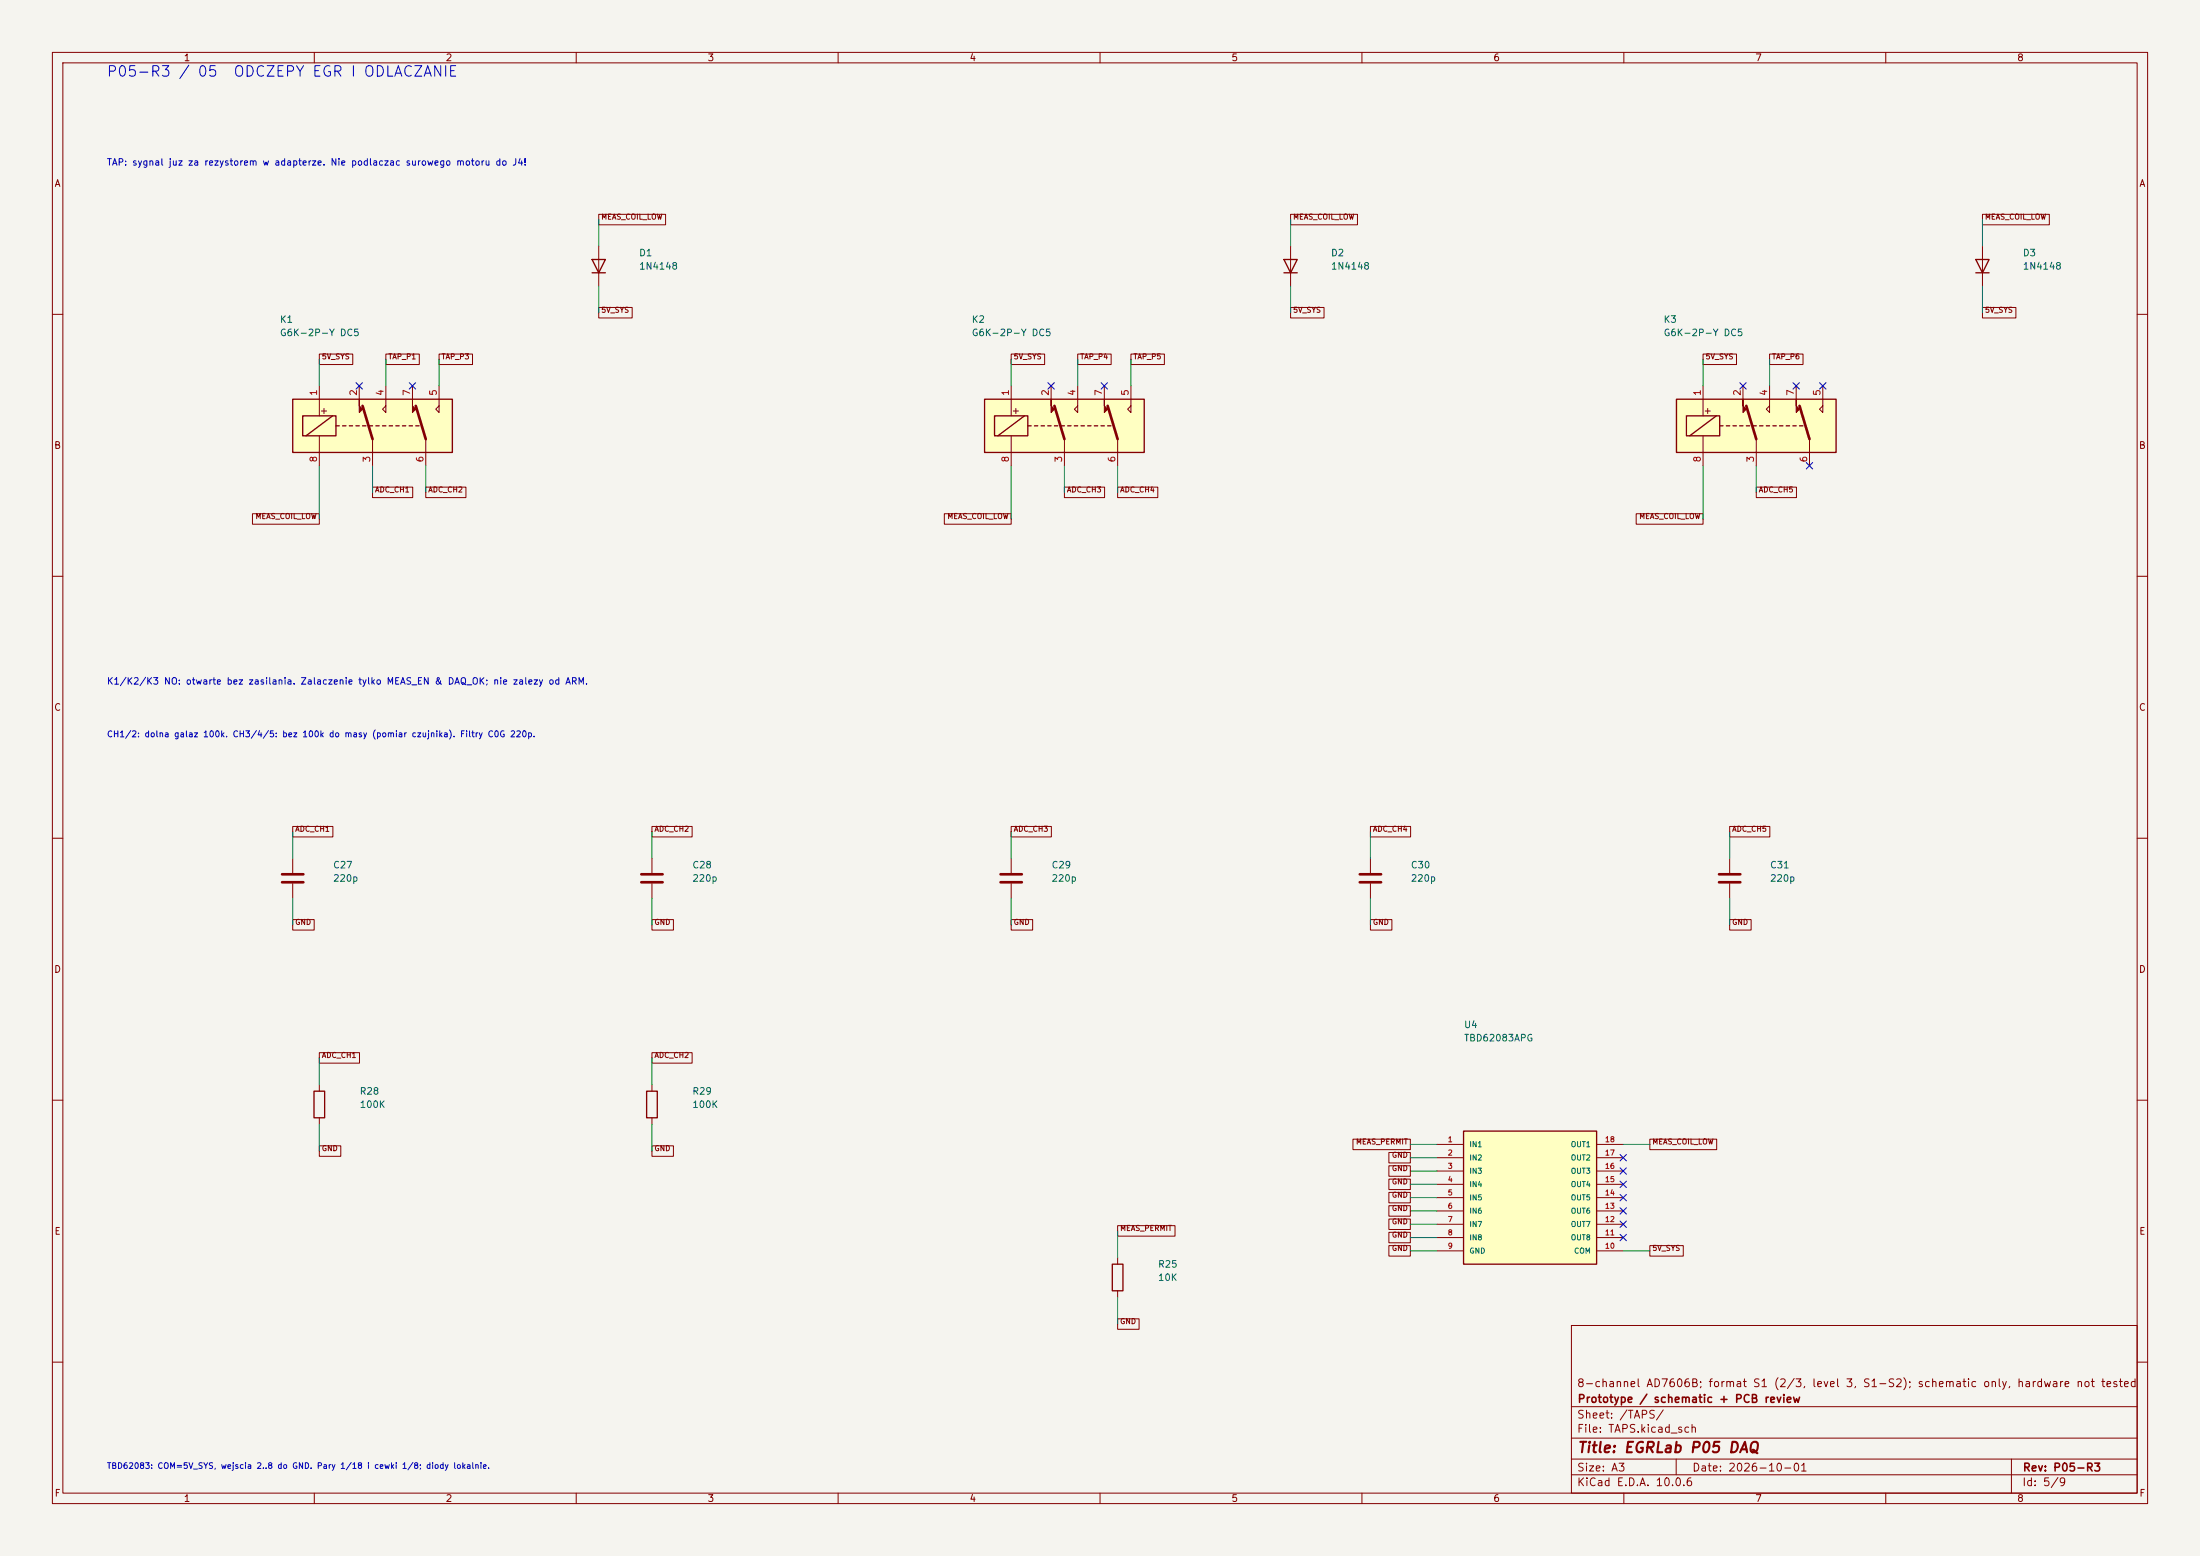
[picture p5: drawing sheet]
(kicad_sch (version 20250114) (generator "eeschema") (paper "A3") (title_block (title "EGRLab P05 DAQ") (date "2026-10-01") (rev "P05-R3") (company "Prototype / schematic + PCB review") (comment 1 "8-channel AD7606B; format S1 (2/3, level 3, S1-S2); schematic only, hardware not tested"))(lib_symbols (symbol "P05:G6K-2" (exclude_from_sim no) (in_bom yes) (on_board yes) (in_pos_files yes) (duplicate_pin_numbers_are_jumpers no) (symbol "G6K-2_0_0" (text "+" (at -9.271 2.921 0) (effects (font (size 1.27 1.27))))) (symbol "G6K-2_0_1" (rectangle (start -15.24 5.08) (end 15.24 -5.08) (stroke (width 0.254) (type default)) (fill (type background))) (rectangle (start -13.335 1.905) (end -6.985 -1.905) (stroke (width 0.254) (type default)) (fill (type none))) (polyline (pts (xy -12.7 -1.905) (xy -7.62 1.905)) (stroke (width 0.254) (type default)) (fill (type none))) (polyline (pts (xy -10.16 5.08) (xy -10.16 1.905)) (stroke (width 0) (type default)) (fill (type none))) (polyline (pts (xy -10.16 -5.08) (xy -10.16 -1.905)) (stroke (width 0) (type default)) (fill (type none))) (polyline (pts (xy -6.985 0) (xy -6.35 0)) (stroke (width 0.254) (type default)) (fill (type none))) (polyline (pts (xy -5.715 0) (xy -5.08 0)) (stroke (width 0.254) (type default)) (fill (type none))) (polyline (pts (xy -4.445 0) (xy -3.81 0)) (stroke (width 0.254) (type default)) (fill (type none))) (polyline (pts (xy -3.175 0) (xy -2.54 0)) (stroke (width 0.254) (type default)) (fill (type none))) (polyline (pts (xy -2.54 5.08) (xy -2.54 2.54) (xy -1.905 3.175) (xy -2.54 3.81)) (stroke (width 0) (type default)) (fill (type outline))) (polyline (pts (xy -1.905 0) (xy -1.27 0)) (stroke (width 0.254) (type default)) (fill (type none))) (polyline (pts (xy -0.635 0) (xy 0 0)) (stroke (width 0.254) (type default)) (fill (type none))) (polyline (pts (xy 0 -2.54) (xy -1.905 3.81)) (stroke (width 0.508) (type default)) (fill (type none))) (polyline (pts (xy 0 -2.54) (xy 0 -5.08)) (stroke (width 0) (type default)) (fill (type none))) (polyline (pts (xy 0.635 0) (xy 1.27 0)) (stroke (width 0.254) (type default)) (fill (type none))) (polyline (pts (xy 1.905 0) (xy 2.54 0)) (stroke (width 0.254) (type default)) (fill (type none))) (polyline (pts (xy 2.54 5.08) (xy 2.54 2.54) (xy 1.905 3.175) (xy 2.54 3.81)) (stroke (width 0) (type default)) (fill (type none))) (polyline (pts (xy 3.175 0) (xy 3.81 0)) (stroke (width 0.254) (type default)) (fill (type none))) (polyline (pts (xy 4.445 0) (xy 5.08 0)) (stroke (width 0.254) (type default)) (fill (type none))) (polyline (pts (xy 5.715 0) (xy 6.35 0)) (stroke (width 0.254) (type default)) (fill (type none))) (polyline (pts (xy 6.985 0) (xy 7.62 0)) (stroke (width 0.254) (type default)) (fill (type none))) (polyline (pts (xy 7.62 5.08) (xy 7.62 2.54) (xy 8.255 3.175) (xy 7.62 3.81)) (stroke (width 0) (type default)) (fill (type outline))) (polyline (pts (xy 8.255 0) (xy 8.89 0)) (stroke (width 0.254) (type default)) (fill (type none))) (polyline (pts (xy 10.16 -2.54) (xy 8.255 3.81)) (stroke (width 0.508) (type default)) (fill (type none))) (polyline (pts (xy 10.16 -2.54) (xy 10.16 -5.08)) (stroke (width 0) (type default)) (fill (type none))) (polyline (pts (xy 12.7 5.08) (xy 12.7 2.54) (xy 12.065 3.175) (xy 12.7 3.81)) (stroke (width 0) (type default)) (fill (type none)))) (symbol "G6K-2_1_1" (pin passive line (at -10.16 7.62 270) (length 2.54) (name "" (effects (font (size 1.27 1.27)))) (number "1" (effects (font (size 1.27 1.27))))) (pin passive line (at -2.54 7.62 270) (length 2.54) (name "" (effects (font (size 1.27 1.27)))) (number "2" (effects (font (size 1.27 1.27))))) (pin passive line (at 0 -7.62 90) (length 2.54) (name "" (effects (font (size 1.27 1.27)))) (number "3" (effects (font (size 1.27 1.27))))) (pin passive line (at 2.54 7.62 270) (length 2.54) (name "" (effects (font (size 1.27 1.27)))) (number "4" (effects (font (size 1.27 1.27))))) (pin passive line (at 12.7 7.62 270) (length 2.54) (name "" (effects (font (size 1.27 1.27)))) (number "5" (effects (font (size 1.27 1.27))))) (pin passive line (at 10.16 -7.62 90) (length 2.54) (name "" (effects (font (size 1.27 1.27)))) (number "6" (effects (font (size 1.27 1.27))))) (pin passive line (at 7.62 7.62 270) (length 2.54) (name "" (effects (font (size 1.27 1.27)))) (number "7" (effects (font (size 1.27 1.27))))) (pin passive line (at -10.16 -7.62 90) (length 2.54) (name "" (effects (font (size 1.27 1.27)))) (number "8" (effects (font (size 1.27 1.27)))))) (embedded_fonts no))(symbol "P05:D" (pin_numbers (hide yes)) (pin_names (offset 1.016) (hide yes)) (exclude_from_sim no) (in_bom yes) (on_board yes) (in_pos_files yes) (duplicate_pin_numbers_are_jumpers no) (symbol "D_0_1" (polyline (pts (xy -1.27 1.27) (xy -1.27 -1.27)) (stroke (width 0.254) (type default)) (fill (type none))) (polyline (pts (xy 1.27 1.27) (xy 1.27 -1.27) (xy -1.27 0) (xy 1.27 1.27)) (stroke (width 0.254) (type default)) (fill (type none))) (polyline (pts (xy 1.27 0) (xy -1.27 0)) (stroke (width 0) (type default)) (fill (type none)))) (symbol "D_1_1" (pin passive line (at -3.81 0 0) (length 2.54) (name "K" (effects (font (size 1.27 1.27)))) (number "1" (effects (font (size 1.27 1.27))))) (pin passive line (at 3.81 0 180) (length 2.54) (name "A" (effects (font (size 1.27 1.27)))) (number "2" (effects (font (size 1.27 1.27)))))) (embedded_fonts no))(symbol "P05:C" (pin_numbers (hide yes)) (pin_names (offset 0.254)) (exclude_from_sim no) (in_bom yes) (on_board yes) (in_pos_files yes) (duplicate_pin_numbers_are_jumpers no) (symbol "C_0_1" (polyline (pts (xy -2.032 0.762) (xy 2.032 0.762)) (stroke (width 0.508) (type default)) (fill (type none))) (polyline (pts (xy -2.032 -0.762) (xy 2.032 -0.762)) (stroke (width 0.508) (type default)) (fill (type none)))) (symbol "C_1_1" (pin passive line (at 0 3.81 270) (length 2.794) (name "" (effects (font (size 1.27 1.27)))) (number "1" (effects (font (size 1.27 1.27))))) (pin passive line (at 0 -3.81 90) (length 2.794) (name "" (effects (font (size 1.27 1.27)))) (number "2" (effects (font (size 1.27 1.27)))))) (embedded_fonts no))(symbol "P05:R" (pin_numbers (hide yes)) (pin_names (offset 0)) (exclude_from_sim no) (in_bom yes) (on_board yes) (in_pos_files yes) (duplicate_pin_numbers_are_jumpers no) (symbol "R_0_1" (rectangle (start -1.016 -2.54) (end 1.016 2.54) (stroke (width 0.254) (type default)) (fill (type none)))) (symbol "R_1_1" (pin passive line (at 0 3.81 270) (length 1.27) (name "" (effects (font (size 1.27 1.27)))) (number "1" (effects (font (size 1.27 1.27))))) (pin passive line (at 0 -3.81 90) (length 1.27) (name "" (effects (font (size 1.27 1.27)))) (number "2" (effects (font (size 1.27 1.27)))))) (embedded_fonts no))(symbol "P05:TBD62083APG" (pin_names (offset 1.016)) (in_bom yes) (on_board yes) (symbol "TBD62083APG_1_1" (rectangle (start -12.7 12.7) (end 12.7 -12.7) (stroke (width .254) (type default)) (fill (type background)))) (symbol "TBD62083APG_1_0" (pin input line (at -17.78 10.16 0) (length 5.08) (name "IN1" (effects (font (size 1.0 1.0)))) (number "1" (effects (font (size 1 1))))) (pin input line (at -17.78 7.62 0) (length 5.08) (name "IN2" (effects (font (size 1.0 1.0)))) (number "2" (effects (font (size 1 1))))) (pin input line (at -17.78 5.08 0) (length 5.08) (name "IN3" (effects (font (size 1.0 1.0)))) (number "3" (effects (font (size 1 1))))) (pin input line (at -17.78 2.54 0) (length 5.08) (name "IN4" (effects (font (size 1.0 1.0)))) (number "4" (effects (font (size 1 1))))) (pin input line (at -17.78 0.0 0) (length 5.08) (name "IN5" (effects (font (size 1.0 1.0)))) (number "5" (effects (font (size 1 1))))) (pin input line (at -17.78 -2.54 0) (length 5.08) (name "IN6" (effects (font (size 1.0 1.0)))) (number "6" (effects (font (size 1 1))))) (pin input line (at -17.78 -5.08 0) (length 5.08) (name "IN7" (effects (font (size 1.0 1.0)))) (number "7" (effects (font (size 1 1))))) (pin input line (at -17.78 -7.62 0) (length 5.08) (name "IN8" (effects (font (size 1.0 1.0)))) (number "8" (effects (font (size 1 1))))) (pin power_in line (at -17.78 -10.16 0) (length 5.08) (name "GND" (effects (font (size 1.0 1.0)))) (number "9" (effects (font (size 1 1))))) (pin open_collector line (at 17.78 10.16 180) (length 5.08) (name "OUT1" (effects (font (size 1.0 1.0)))) (number "18" (effects (font (size 1 1))))) (pin open_collector line (at 17.78 7.62 180) (length 5.08) (name "OUT2" (effects (font (size 1.0 1.0)))) (number "17" (effects (font (size 1 1))))) (pin open_collector line (at 17.78 5.08 180) (length 5.08) (name "OUT3" (effects (font (size 1.0 1.0)))) (number "16" (effects (font (size 1 1))))) (pin open_collector line (at 17.78 2.54 180) (length 5.08) (name "OUT4" (effects (font (size 1.0 1.0)))) (number "15" (effects (font (size 1 1))))) (pin open_collector line (at 17.78 0.0 180) (length 5.08) (name "OUT5" (effects (font (size 1.0 1.0)))) (number "14" (effects (font (size 1 1))))) (pin open_collector line (at 17.78 -2.54 180) (length 5.08) (name "OUT6" (effects (font (size 1.0 1.0)))) (number "13" (effects (font (size 1 1))))) (pin open_collector line (at 17.78 -5.08 180) (length 5.08) (name "OUT7" (effects (font (size 1.0 1.0)))) (number "12" (effects (font (size 1 1))))) (pin open_collector line (at 17.78 -7.62 180) (length 5.08) (name "OUT8" (effects (font (size 1.0 1.0)))) (number "11" (effects (font (size 1 1))))) (pin passive line (at 17.78 -10.16 180) (length 5.08) (name "COM" (effects (font (size 1.0 1.0)))) (number "10" (effects (font (size 1 1))))))))(symbol (lib_id "P05:G6K-2") (at 71.12 81.28 0) (unit 1) (in_bom yes) (on_board yes) (dnp no) (property "Reference" "K1" (at 53.34 60.96 0) (effects (font (size 1.27 1.27)) (justify left))) (property "Value" "G6K-2P-Y DC5" (at 53.34 63.5 0) (effects (font (size 1.27 1.27)) (justify left)))(property "Footprint" "Relay_THT:Relay_DPDT_Omron_G6K-2P-Y" (at 71.12 81.28 0) (effects (font (size 1 1)) hide))(property "MPN" "G6K-2P-Y DC5" (at 71.12 81.28 0) (effects (font (size 1 1)) hide))(property "BaselineRef" "KMEAS1" (at 71.12 81.28 0) (effects (font (size 1 1)) hide))(property "Datasheet" "https://components.omron.com/sites/default/files/datasheet_pdf/K106-E1.pdf" (at 71.12 81.28 0) (effects (font (size 1 1)) hide))(pin "1")(pin "2")(pin "3")(pin "4")(pin "5")(pin "6")(pin "7")(pin "8"))(symbol (lib_id "P05:D") (at 114.3 50.8 90) (unit 1) (in_bom yes) (on_board yes) (dnp no) (property "Reference" "D1" (at 121.92 48.26 90) (effects (font (size 1.27 1.27)) (justify right))) (property "Value" "1N4148" (at 121.92 50.8 90) (effects (font (size 1.27 1.27)) (justify right)))(property "Footprint" "Diode_THT:D_DO-35_SOD27_P7.62mm_Horizontal" (at 114.3 50.8 0) (effects (font (size 1 1)) hide))(property "MPN" "1N4148" (at 114.3 50.8 0) (effects (font (size 1 1)) hide))(property "BaselineRef" "D4" (at 114.3 50.8 0) (effects (font (size 1 1)) hide))(property "Datasheet" "https://www.vishay.com/docs/81857/1n4148.pdf" (at 114.3 50.8 0) (effects (font (size 1 1)) hide))(pin "1")(pin "2"))(wire (pts (xy 60.96 88.9) (xy 60.96 99.06)) (stroke (width 0) (type default)))(global_label "MEAS_COIL_LOW" (shape passive)  (at 60.96 99.06 0) (effects (font (size 1 1)) (justify right bottom)))(symbol (lib_id "P05:G6K-2") (at 203.2 81.28 0) (unit 1) (in_bom yes) (on_board yes) (dnp no) (property "Reference" "K2" (at 185.42 60.96 0) (effects (font (size 1.27 1.27)) (justify left))) (property "Value" "G6K-2P-Y DC5" (at 185.42 63.5 0) (effects (font (size 1.27 1.27)) (justify left)))(property "Footprint" "Relay_THT:Relay_DPDT_Omron_G6K-2P-Y" (at 203.2 81.28 0) (effects (font (size 1 1)) hide))(property "MPN" "G6K-2P-Y DC5" (at 203.2 81.28 0) (effects (font (size 1 1)) hide))(property "BaselineRef" "KMEAS2" (at 203.2 81.28 0) (effects (font (size 1 1)) hide))(property "Datasheet" "https://components.omron.com/sites/default/files/datasheet_pdf/K106-E1.pdf" (at 203.2 81.28 0) (effects (font (size 1 1)) hide))(pin "1")(pin "2")(pin "3")(pin "4")(pin "5")(pin "6")(pin "7")(pin "8"))(symbol (lib_id "P05:D") (at 246.38 50.8 90) (unit 1) (in_bom yes) (on_board yes) (dnp no) (property "Reference" "D2" (at 254.0 48.26 90) (effects (font (size 1.27 1.27)) (justify right))) (property "Value" "1N4148" (at 254.0 50.8 90) (effects (font (size 1.27 1.27)) (justify right)))(property "Footprint" "Diode_THT:D_DO-35_SOD27_P7.62mm_Horizontal" (at 246.38 50.8 0) (effects (font (size 1 1)) hide))(property "MPN" "1N4148" (at 246.38 50.8 0) (effects (font (size 1 1)) hide))(property "BaselineRef" "D5" (at 246.38 50.8 0) (effects (font (size 1 1)) hide))(property "Datasheet" "https://www.vishay.com/docs/81857/1n4148.pdf" (at 246.38 50.8 0) (effects (font (size 1 1)) hide))(pin "1")(pin "2"))(wire (pts (xy 193.04 88.9) (xy 193.04 99.06)) (stroke (width 0) (type default)))(global_label "MEAS_COIL_LOW" (shape passive)  (at 193.04 99.06 0) (effects (font (size 1 1)) (justify right bottom)))(symbol (lib_id "P05:G6K-2") (at 335.28 81.28 0) (unit 1) (in_bom yes) (on_board yes) (dnp no) (property "Reference" "K3" (at 317.5 60.96 0) (effects (font (size 1.27 1.27)) (justify left))) (property "Value" "G6K-2P-Y DC5" (at 317.5 63.5 0) (effects (font (size 1.27 1.27)) (justify left)))(property "Footprint" "Relay_THT:Relay_DPDT_Omron_G6K-2P-Y" (at 335.28 81.28 0) (effects (font (size 1 1)) hide))(property "MPN" "G6K-2P-Y DC5" (at 335.28 81.28 0) (effects (font (size 1 1)) hide))(property "BaselineRef" "KMEAS3" (at 335.28 81.28 0) (effects (font (size 1 1)) hide))(property "Datasheet" "https://components.omron.com/sites/default/files/datasheet_pdf/K106-E1.pdf" (at 335.28 81.28 0) (effects (font (size 1 1)) hide))(pin "1")(pin "2")(pin "3")(pin "4")(pin "5")(pin "6")(pin "7")(pin "8"))(symbol (lib_id "P05:D") (at 378.46 50.8 90) (unit 1) (in_bom yes) (on_board yes) (dnp no) (property "Reference" "D3" (at 386.08 48.26 90) (effects (font (size 1.27 1.27)) (justify right))) (property "Value" "1N4148" (at 386.08 50.8 90) (effects (font (size 1.27 1.27)) (justify right)))(property "Footprint" "Diode_THT:D_DO-35_SOD27_P7.62mm_Horizontal" (at 378.46 50.8 0) (effects (font (size 1 1)) hide))(property "MPN" "1N4148" (at 378.46 50.8 0) (effects (font (size 1 1)) hide))(property "BaselineRef" "D6" (at 378.46 50.8 0) (effects (font (size 1 1)) hide))(property "Datasheet" "https://www.vishay.com/docs/81857/1n4148.pdf" (at 378.46 50.8 0) (effects (font (size 1 1)) hide))(pin "1")(pin "2"))(wire (pts (xy 325.12 88.9) (xy 325.12 99.06)) (stroke (width 0) (type default)))(global_label "MEAS_COIL_LOW" (shape passive)  (at 325.12 99.06 0) (effects (font (size 1 1)) (justify right bottom)))(symbol (lib_id "P05:C") (at 55.88 167.64 0) (unit 1) (in_bom yes) (on_board yes) (dnp no) (property "Reference" "C27" (at 63.5 165.1 0) (effects (font (size 1.27 1.27)) (justify left))) (property "Value" "220p" (at 63.5 167.64 0) (effects (font (size 1.27 1.27)) (justify left)))(property "Footprint" "Capacitor_SMD:C_0805_2012Metric" (at 55.88 167.64 0) (effects (font (size 1 1)) hide))(property "MPN" "C0G 50V 5% 220p" (at 55.88 167.64 0) (effects (font (size 1 1)) hide))(property "BaselineRef" "CF1" (at 55.88 167.64 0) (effects (font (size 1 1)) hide))(property "Datasheet" "" (at 55.88 167.64 0) (effects (font (size 1 1)) hide))(pin "1")(pin "2"))(symbol (lib_id "P05:C") (at 124.46 167.64 0) (unit 1) (in_bom yes) (on_board yes) (dnp no) (property "Reference" "C28" (at 132.08 165.1 0) (effects (font (size 1.27 1.27)) (justify left))) (property "Value" "220p" (at 132.08 167.64 0) (effects (font (size 1.27 1.27)) (justify left)))(property "Footprint" "Capacitor_SMD:C_0805_2012Metric" (at 124.46 167.64 0) (effects (font (size 1 1)) hide))(property "MPN" "C0G 50V 5% 220p" (at 124.46 167.64 0) (effects (font (size 1 1)) hide))(property "BaselineRef" "CF2" (at 124.46 167.64 0) (effects (font (size 1 1)) hide))(property "Datasheet" "" (at 124.46 167.64 0) (effects (font (size 1 1)) hide))(pin "1")(pin "2"))(symbol (lib_id "P05:C") (at 193.04 167.64 0) (unit 1) (in_bom yes) (on_board yes) (dnp no) (property "Reference" "C29" (at 200.66 165.1 0) (effects (font (size 1.27 1.27)) (justify left))) (property "Value" "220p" (at 200.66 167.64 0) (effects (font (size 1.27 1.27)) (justify left)))(property "Footprint" "Capacitor_SMD:C_0805_2012Metric" (at 193.04 167.64 0) (effects (font (size 1 1)) hide))(property "MPN" "C0G 50V 5% 220p" (at 193.04 167.64 0) (effects (font (size 1 1)) hide))(property "BaselineRef" "CF3" (at 193.04 167.64 0) (effects (font (size 1 1)) hide))(property "Datasheet" "" (at 193.04 167.64 0) (effects (font (size 1 1)) hide))(pin "1")(pin "2"))(symbol (lib_id "P05:C") (at 261.62 167.64 0) (unit 1) (in_bom yes) (on_board yes) (dnp no) (property "Reference" "C30" (at 269.24 165.1 0) (effects (font (size 1.27 1.27)) (justify left))) (property "Value" "220p" (at 269.24 167.64 0) (effects (font (size 1.27 1.27)) (justify left)))(property "Footprint" "Capacitor_SMD:C_0805_2012Metric" (at 261.62 167.64 0) (effects (font (size 1 1)) hide))(property "MPN" "C0G 50V 5% 220p" (at 261.62 167.64 0) (effects (font (size 1 1)) hide))(property "BaselineRef" "CF4" (at 261.62 167.64 0) (effects (font (size 1 1)) hide))(property "Datasheet" "" (at 261.62 167.64 0) (effects (font (size 1 1)) hide))(pin "1")(pin "2"))(symbol (lib_id "P05:C") (at 330.2 167.64 0) (unit 1) (in_bom yes) (on_board yes) (dnp no) (property "Reference" "C31" (at 337.82 165.1 0) (effects (font (size 1.27 1.27)) (justify left))) (property "Value" "220p" (at 337.82 167.64 0) (effects (font (size 1.27 1.27)) (justify left)))(property "Footprint" "Capacitor_SMD:C_0805_2012Metric" (at 330.2 167.64 0) (effects (font (size 1 1)) hide))(property "MPN" "C0G 50V 5% 220p" (at 330.2 167.64 0) (effects (font (size 1 1)) hide))(property "BaselineRef" "CF5" (at 330.2 167.64 0) (effects (font (size 1 1)) hide))(property "Datasheet" "" (at 330.2 167.64 0) (effects (font (size 1 1)) hide))(pin "1")(pin "2"))(symbol (lib_id "P05:R") (at 60.96 210.82 0) (unit 1) (in_bom yes) (on_board yes) (dnp no) (property "Reference" "R28" (at 68.58 208.28 0) (effects (font (size 1.27 1.27)) (justify left))) (property "Value" "100K" (at 68.58 210.82 0) (effects (font (size 1.27 1.27)) (justify left)))(property "Footprint" "Resistor_THT:R_Axial_DIN0207_L6.3mm_D2.5mm_P10.16mm_Horizontal" (at 60.96 210.82 0) (effects (font (size 1 1)) hide))(property "MPN" "MBB0207 precision metal film 100K 0.1%" (at 60.96 210.82 0) (effects (font (size 1 1)) hide))(property "BaselineRef" "RB1" (at 60.96 210.82 0) (effects (font (size 1 1)) hide))(property "Datasheet" "" (at 60.96 210.82 0) (effects (font (size 1 1)) hide))(pin "1")(pin "2"))(symbol (lib_id "P05:R") (at 124.46 210.82 0) (unit 1) (in_bom yes) (on_board yes) (dnp no) (property "Reference" "R29" (at 132.08 208.28 0) (effects (font (size 1.27 1.27)) (justify left))) (property "Value" "100K" (at 132.08 210.82 0) (effects (font (size 1.27 1.27)) (justify left)))(property "Footprint" "Resistor_THT:R_Axial_DIN0207_L6.3mm_D2.5mm_P10.16mm_Horizontal" (at 124.46 210.82 0) (effects (font (size 1 1)) hide))(property "MPN" "MBB0207 precision metal film 100K 0.1%" (at 124.46 210.82 0) (effects (font (size 1 1)) hide))(property "BaselineRef" "RB2" (at 124.46 210.82 0) (effects (font (size 1 1)) hide))(property "Datasheet" "" (at 124.46 210.82 0) (effects (font (size 1 1)) hide))(pin "1")(pin "2"))(symbol (lib_id "P05:TBD62083APG") (at 292.1 228.6 0) (unit 1) (in_bom yes) (on_board yes) (dnp no) (property "Reference" "U4" (at 279.4 195.58 0) (effects (font (size 1.27 1.27)) (justify left))) (property "Value" "TBD62083APG" (at 279.4 198.12 0) (effects (font (size 1.27 1.27)) (justify left)))(property "Footprint" "Package_DIP:DIP-18_W7.62mm" (at 292.1 228.6 0) (effects (font (size 1 1)) hide))(property "MPN" "TBD62083APG" (at 292.1 228.6 0) (effects (font (size 1 1)) hide))(property "BaselineRef" "U18" (at 292.1 228.6 0) (effects (font (size 1 1)) hide))(property "Datasheet" "https://toshiba.semicon-storage.com/us/semiconductor/product/linear-ics/transistor-arrays/detail.TBD62083APG.html" (at 292.1 228.6 0) (effects (font (size 1 1)) hide))(pin "1")(pin "2")(pin "3")(pin "4")(pin "5")(pin "6")(pin "7")(pin "8")(pin "9")(pin "18")(pin "17")(pin "16")(pin "15")(pin "14")(pin "13")(pin "12")(pin "11")(pin "10"))(symbol (lib_id "P05:R") (at 213.36 243.84 0) (unit 1) (in_bom yes) (on_board yes) (dnp no) (property "Reference" "R25" (at 220.98 241.3 0) (effects (font (size 1.27 1.27)) (justify left))) (property "Value" "10K" (at 220.98 243.84 0) (effects (font (size 1.27 1.27)) (justify left)))(property "Footprint" "Resistor_THT:R_Axial_DIN0207_L6.3mm_D2.5mm_P10.16mm_Horizontal" (at 213.36 243.84 0) (effects (font (size 1 1)) hide))(property "MPN" "metal film resistor 10K 1%" (at 213.36 243.84 0) (effects (font (size 1 1)) hide))(property "BaselineRef" "ADDED_MEAS_PERMIT_PD" (at 213.36 243.84 0) (effects (font (size 1 1)) hide))(property "Datasheet" "" (at 213.36 243.84 0) (effects (font (size 1 1)) hide))(pin "1")(pin "2"))(text "TAP: sygnal juz za rezystorem w adapterze. Nie podlaczac surowego motoru do J4!" (at 20.32 30.48 0) (effects (font (size 1.25 1.25)) (justify left top)))(text "K1/K2/K3 NO: otwarte bez zasilania. Zalaczenie tylko MEAS_EN & DAQ_OK; nie zalezy od ARM." (at 20.32 129.54 0) (effects (font (size 1.25 1.25)) (justify left top)))(text "CH1/2: dolna galaz 100k. CH3/4/5: bez 100k do masy (pomiar czujnika). Filtry C0G 220p." (at 20.32 139.7 0) (effects (font (size 1.15 1.15)) (justify left top)))(text "TBD62083: COM=5V_SYS, wejscia 2..8 do GND. Pary 1/18 i cewki 1/8; diody lokalnie." (at 20.32 279.4 0) (effects (font (size 1.1 1.1)) (justify left top)))(text "P05-R3 / 05  ODCZEPY EGR I ODLACZANIE" (at 20.32 12.7 0) (effects (font (size 2 2)) (justify left top)))(wire (pts (xy 60.96 73.66) (xy 60.96 68.58)) (stroke (width 0) (type default)))(global_label "5V_SYS" (shape passive) (at 60.96 68.58 0) (effects (font (size 1 1)) (justify left bottom)))(no_connect (at 68.58 73.66))(wire (pts (xy 71.12 88.9) (xy 71.12 93.98)) (stroke (width 0) (type default)))(global_label "ADC_CH1" (shape passive) (at 71.12 93.98 0) (effects (font (size 1 1)) (justify left bottom)))(wire (pts (xy 73.66 73.66) (xy 73.66 68.58)) (stroke (width 0) (type default)))(global_label "TAP_P1" (shape passive) (at 73.66 68.58 0) (effects (font (size 1 1)) (justify left bottom)))(wire (pts (xy 83.82 73.66) (xy 83.82 68.58)) (stroke (width 0) (type default)))(global_label "TAP_P3" (shape passive) (at 83.82 68.58 0) (effects (font (size 1 1)) (justify left bottom)))(wire (pts (xy 81.28 88.9) (xy 81.28 93.98)) (stroke (width 0) (type default)))(global_label "ADC_CH2" (shape passive) (at 81.28 93.98 0) (effects (font (size 1 1)) (justify left bottom)))(no_connect (at 78.74 73.66))(wire (pts (xy 114.3 54.61) (xy 114.3 59.69)) (stroke (width 0) (type default)))(global_label "5V_SYS" (shape passive) (at 114.3 59.69 0) (effects (font (size 1 1)) (justify left bottom)))(wire (pts (xy 114.3 46.99) (xy 114.3 41.91)) (stroke (width 0) (type default)))(global_label "MEAS_COIL_LOW" (shape passive) (at 114.3 41.91 0) (effects (font (size 1 1)) (justify left bottom)))(wire (pts (xy 193.04 73.66) (xy 193.04 68.58)) (stroke (width 0) (type default)))(global_label "5V_SYS" (shape passive) (at 193.04 68.58 0) (effects (font (size 1 1)) (justify left bottom)))(no_connect (at 200.66 73.66))(wire (pts (xy 203.2 88.9) (xy 203.2 93.98)) (stroke (width 0) (type default)))(global_label "ADC_CH3" (shape passive) (at 203.2 93.98 0) (effects (font (size 1 1)) (justify left bottom)))(wire (pts (xy 205.74 73.66) (xy 205.74 68.58)) (stroke (width 0) (type default)))(global_label "TAP_P4" (shape passive) (at 205.74 68.58 0) (effects (font (size 1 1)) (justify left bottom)))(wire (pts (xy 215.9 73.66) (xy 215.9 68.58)) (stroke (width 0) (type default)))(global_label "TAP_P5" (shape passive) (at 215.9 68.58 0) (effects (font (size 1 1)) (justify left bottom)))(wire (pts (xy 213.36 88.9) (xy 213.36 93.98)) (stroke (width 0) (type default)))(global_label "ADC_CH4" (shape passive) (at 213.36 93.98 0) (effects (font (size 1 1)) (justify left bottom)))(no_connect (at 210.82 73.66))(wire (pts (xy 246.38 54.61) (xy 246.38 59.69)) (stroke (width 0) (type default)))(global_label "5V_SYS" (shape passive) (at 246.38 59.69 0) (effects (font (size 1 1)) (justify left bottom)))(wire (pts (xy 246.38 46.99) (xy 246.38 41.91)) (stroke (width 0) (type default)))(global_label "MEAS_COIL_LOW" (shape passive) (at 246.38 41.91 0) (effects (font (size 1 1)) (justify left bottom)))(wire (pts (xy 325.12 73.66) (xy 325.12 68.58)) (stroke (width 0) (type default)))(global_label "5V_SYS" (shape passive) (at 325.12 68.58 0) (effects (font (size 1 1)) (justify left bottom)))(no_connect (at 332.74 73.66))(wire (pts (xy 335.28 88.9) (xy 335.28 93.98)) (stroke (width 0) (type default)))(global_label "ADC_CH5" (shape passive) (at 335.28 93.98 0) (effects (font (size 1 1)) (justify left bottom)))(wire (pts (xy 337.82 73.66) (xy 337.82 68.58)) (stroke (width 0) (type default)))(global_label "TAP_P6" (shape passive) (at 337.82 68.58 0) (effects (font (size 1 1)) (justify left bottom)))(no_connect (at 347.98 73.66))(no_connect (at 345.44 88.9))(no_connect (at 342.9 73.66))(wire (pts (xy 378.46 54.61) (xy 378.46 59.69)) (stroke (width 0) (type default)))(global_label "5V_SYS" (shape passive) (at 378.46 59.69 0) (effects (font (size 1 1)) (justify left bottom)))(wire (pts (xy 378.46 46.99) (xy 378.46 41.91)) (stroke (width 0) (type default)))(global_label "MEAS_COIL_LOW" (shape passive) (at 378.46 41.91 0) (effects (font (size 1 1)) (justify left bottom)))(wire (pts (xy 55.88 163.83) (xy 55.88 158.75)) (stroke (width 0) (type default)))(global_label "ADC_CH1" (shape passive) (at 55.88 158.75 0) (effects (font (size 1 1)) (justify left bottom)))(wire (pts (xy 55.88 171.45) (xy 55.88 176.53)) (stroke (width 0) (type default)))(global_label "GND" (shape passive) (at 55.88 176.53 0) (effects (font (size 1 1)) (justify left bottom)))(wire (pts (xy 124.46 163.83) (xy 124.46 158.75)) (stroke (width 0) (type default)))(global_label "ADC_CH2" (shape passive) (at 124.46 158.75 0) (effects (font (size 1 1)) (justify left bottom)))(wire (pts (xy 124.46 171.45) (xy 124.46 176.53)) (stroke (width 0) (type default)))(global_label "GND" (shape passive) (at 124.46 176.53 0) (effects (font (size 1 1)) (justify left bottom)))(wire (pts (xy 193.04 163.83) (xy 193.04 158.75)) (stroke (width 0) (type default)))(global_label "ADC_CH3" (shape passive) (at 193.04 158.75 0) (effects (font (size 1 1)) (justify left bottom)))(wire (pts (xy 193.04 171.45) (xy 193.04 176.53)) (stroke (width 0) (type default)))(global_label "GND" (shape passive) (at 193.04 176.53 0) (effects (font (size 1 1)) (justify left bottom)))(wire (pts (xy 261.62 163.83) (xy 261.62 158.75)) (stroke (width 0) (type default)))(global_label "ADC_CH4" (shape passive) (at 261.62 158.75 0) (effects (font (size 1 1)) (justify left bottom)))(wire (pts (xy 261.62 171.45) (xy 261.62 176.53)) (stroke (width 0) (type default)))(global_label "GND" (shape passive) (at 261.62 176.53 0) (effects (font (size 1 1)) (justify left bottom)))(wire (pts (xy 330.2 163.83) (xy 330.2 158.75)) (stroke (width 0) (type default)))(global_label "ADC_CH5" (shape passive) (at 330.2 158.75 0) (effects (font (size 1 1)) (justify left bottom)))(wire (pts (xy 330.2 171.45) (xy 330.2 176.53)) (stroke (width 0) (type default)))(global_label "GND" (shape passive) (at 330.2 176.53 0) (effects (font (size 1 1)) (justify left bottom)))(wire (pts (xy 60.96 207.01) (xy 60.96 201.93)) (stroke (width 0) (type default)))(global_label "ADC_CH1" (shape passive) (at 60.96 201.93 0) (effects (font (size 1 1)) (justify left bottom)))(wire (pts (xy 60.96 214.63) (xy 60.96 219.71)) (stroke (width 0) (type default)))(global_label "GND" (shape passive) (at 60.96 219.71 0) (effects (font (size 1 1)) (justify left bottom)))(wire (pts (xy 124.46 207.01) (xy 124.46 201.93)) (stroke (width 0) (type default)))(global_label "ADC_CH2" (shape passive) (at 124.46 201.93 0) (effects (font (size 1 1)) (justify left bottom)))(wire (pts (xy 124.46 214.63) (xy 124.46 219.71)) (stroke (width 0) (type default)))(global_label "GND" (shape passive) (at 124.46 219.71 0) (effects (font (size 1 1)) (justify left bottom)))(wire (pts (xy 274.32 218.44) (xy 269.24 218.44)) (stroke (width 0) (type default)))(global_label "MEAS_PERMIT" (shape passive) (at 269.24 218.44 0) (effects (font (size 1 1)) (justify right bottom)))(wire (pts (xy 274.32 220.98) (xy 269.24 220.98)) (stroke (width 0) (type default)))(global_label "GND" (shape passive) (at 269.24 220.98 0) (effects (font (size 1 1)) (justify right bottom)))(wire (pts (xy 274.32 223.52) (xy 269.24 223.52)) (stroke (width 0) (type default)))(global_label "GND" (shape passive) (at 269.24 223.52 0) (effects (font (size 1 1)) (justify right bottom)))(wire (pts (xy 274.32 226.06) (xy 269.24 226.06)) (stroke (width 0) (type default)))(global_label "GND" (shape passive) (at 269.24 226.06 0) (effects (font (size 1 1)) (justify right bottom)))(wire (pts (xy 274.32 228.6) (xy 269.24 228.6)) (stroke (width 0) (type default)))(global_label "GND" (shape passive) (at 269.24 228.6 0) (effects (font (size 1 1)) (justify right bottom)))(wire (pts (xy 274.32 231.14) (xy 269.24 231.14)) (stroke (width 0) (type default)))(global_label "GND" (shape passive) (at 269.24 231.14 0) (effects (font (size 1 1)) (justify right bottom)))(wire (pts (xy 274.32 233.68) (xy 269.24 233.68)) (stroke (width 0) (type default)))(global_label "GND" (shape passive) (at 269.24 233.68 0) (effects (font (size 1 1)) (justify right bottom)))(wire (pts (xy 274.32 236.22) (xy 269.24 236.22)) (stroke (width 0) (type default)))(global_label "GND" (shape passive) (at 269.24 236.22 0) (effects (font (size 1 1)) (justify right bottom)))(wire (pts (xy 274.32 238.76) (xy 269.24 238.76)) (stroke (width 0) (type default)))(global_label "GND" (shape passive) (at 269.24 238.76 0) (effects (font (size 1 1)) (justify right bottom)))(wire (pts (xy 309.88 218.44) (xy 314.96 218.44)) (stroke (width 0) (type default)))(global_label "MEAS_COIL_LOW" (shape passive) (at 314.96 218.44 0) (effects (font (size 1 1)) (justify left bottom)))(no_connect (at 309.88 220.98))(no_connect (at 309.88 223.52))(no_connect (at 309.88 226.06))(no_connect (at 309.88 228.6))(no_connect (at 309.88 231.14))(no_connect (at 309.88 233.68))(no_connect (at 309.88 236.22))(wire (pts (xy 309.88 238.76) (xy 314.96 238.76)) (stroke (width 0) (type default)))(global_label "5V_SYS" (shape passive) (at 314.96 238.76 0) (effects (font (size 1 1)) (justify left bottom)))(wire (pts (xy 213.36 240.03) (xy 213.36 234.95)) (stroke (width 0) (type default)))(global_label "MEAS_PERMIT" (shape passive) (at 213.36 234.95 0) (effects (font (size 1 1)) (justify left bottom)))(wire (pts (xy 213.36 247.65) (xy 213.36 252.73)) (stroke (width 0) (type default)))(global_label "GND" (shape passive) (at 213.36 252.73 0) (effects (font (size 1 1)) (justify left bottom))))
